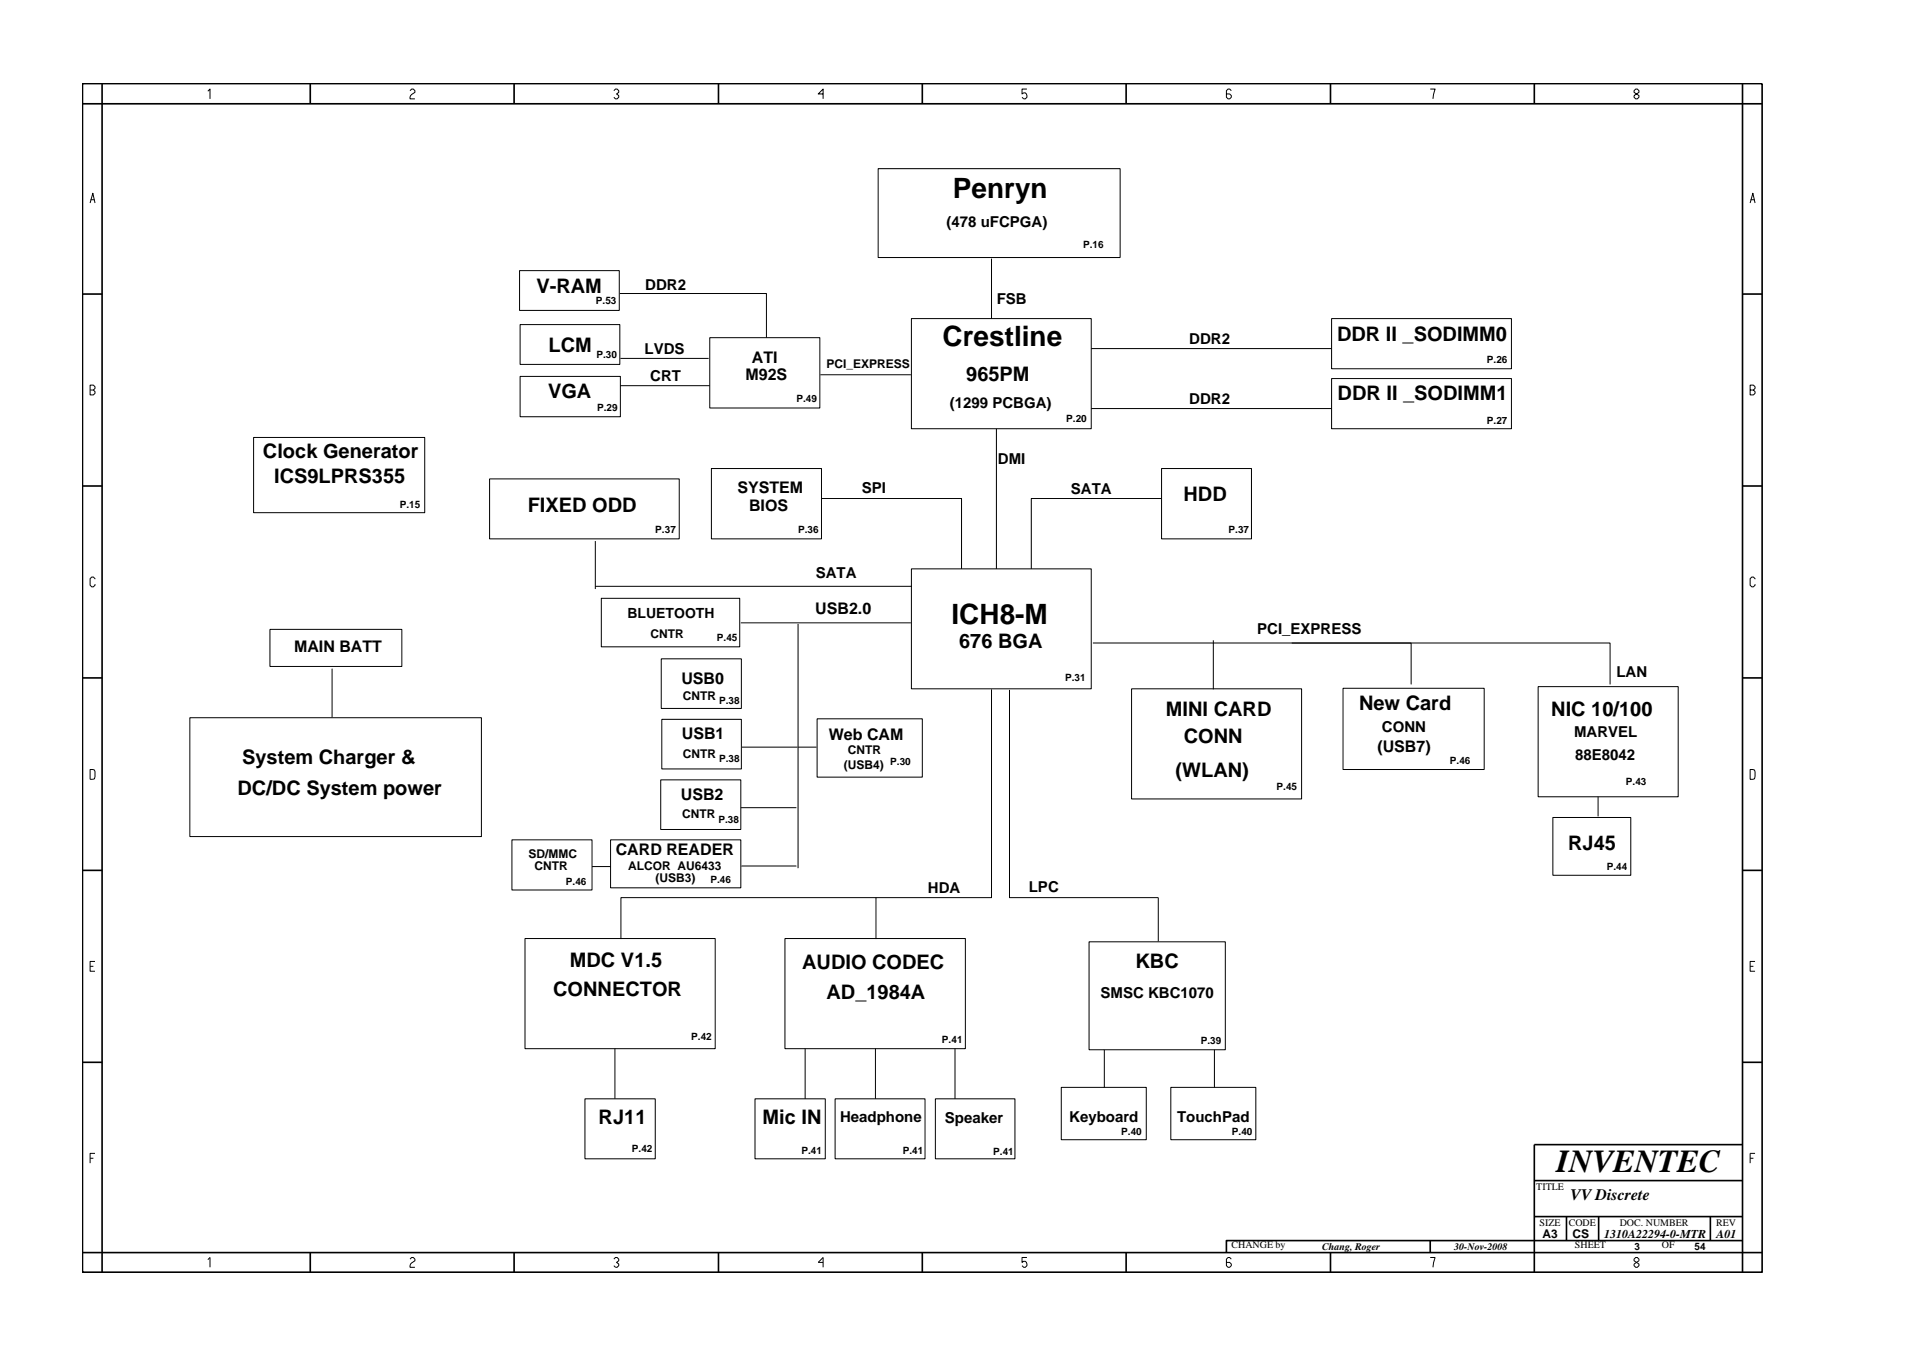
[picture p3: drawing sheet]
<svg xmlns="http://www.w3.org/2000/svg" width="297mm" height="210mm" viewBox="0 0 297 210" stroke-linecap="round" stroke-linejoin="round" font-family="sans-serif">
<g fill="none" stroke="#000" stroke-width=".25">
<path d="M12.8 13h261v184.6h-261zM15.9 13v184.6M48.2 13v3.1M79.9 13v3.1M111.6 13v3.1M143.3 13v3.1M174.9 13v3.1M206.7 13v3.1M238.4 13v3.1M270.7 13v184.6M273.8 16.1h-261M12.8 45.7h3.1"/>
<path d="M270.7 45.7h3.1M12.8 75.5h3.1M270.7 75.5h3.1M12.8 105.3h3.1M270.7 105.3h3.1M12.8 135.2h3.1M270.7 135.2h3.1M12.8 165h3.1M270.7 177.7h-32.3v19.9M270.7 165h3.1M48.2 194.5v3.1M79.9 194.5v3.1"/>
<path d="M111.6 194.5v3.1M143.3 194.5v3.1M174.9 194.5v3.1M206.7 194.5v3.1M222.2 192.6v1.9M238.4 183.3h32.3M238.4 188.9h32.3M243.4 188.9v3.7M248.4 188.9v3.7M265.7 188.9v3.7M270.7 192.6h-80.2v1.9M273.8 194.5h-261"/>
</g>
<g fill="none" stroke="#000" stroke-width=".16">
<path d="M32.3 14.2l.3-.4v1.6M63.7 14.1l.3-.3h.2l.3 .3v.2l-.5 .4-.3 .4v.3h.8M95.4 14.1l.2-.3h.3l.2 .3v.2l-.3 .3 .3 .2v.3l-.2 .3h-.3l-.2-.3M127.9 14.6h-.8l.8-.8v1.6M159.5 13.8h-.7v.8l.2-.2a.5 .5 0 0 1 .5 .7l-.2 .3h-.3l-.2-.3M191.3 14.1l-.3-.3h-.2l-.3 .3v1l.3 .3h.2l.3-.3v-.3l-.3-.2h-.5M222.2 13.8h.8l-.4 1.6M254.1 13.8l-.2 .3v.2l.7 .5v.3l-.2 .3h-.3l-.2-.3v-.3l.7-.5v-.2l-.2-.3zM14 31.5l.4-1.5 .4 1.5M14.1 31h.6M136.4 26.2h37.6v13.8h-37.6zM271.9 31.5l.4-1.5 .4 1.5"/>
<path d="M272 31h.6M14 59.8h.5l.3 .3v.2l-.3 .3 .3 .2v.3l-.3 .2h-.5zM80.7 42h15.5v6.2h-15.5zM80.8 50.4h15.5v6.2h-15.5zM80.8 58.4h15.6v6.3h-15.6zM96.3 45.6h22.8v6.8M96.4 59.9h13.9M96.4 55.7h13.7M110.3 52.4h17.1v11h-17.1zM127.5 58.2h14M141.6 49.5h27.9v17.1h-27.9zM154 40.2v9.3"/>
<path d="M169.5 54.1h37.4M206.9 49.5h27.9v7.8h-27.9zM206.9 58.8h27.9v7.8h-27.9zM14 60.6h.5M39.4 67.9h26.6v11.7h-26.6zM76.1 74.4h29.4v9.3h-29.4zM110.5 72.8h17.1v10.9h-17.1zM127.6 77.4h21.8v10.9M154.8 66.6v21.7M169.5 63.4h37.4M180.5 72.8h13.9v10.9h-13.9zM180.5 77.4h-20.3v10.9"/>
<path d="M271.9 60.6h.5l.3-.3v-.2l-.3-.3h-.5v1.5h.5l.3-.2v-.3l-.3-.2M14.8 89.9l-.3-.3h-.2l-.3 .3v1l.3 .2h.2l.3-.2v-.2M41.9 97.7h20.5v5.8h-20.5zM92.5 91h49.2M92.5 84v7.5M93.4 92.9h21.5v7.5h-21.5zM115.1 96.7h26.4M124 96.9v37.9M141.6 88.3h27.9v18.7h-27.9zM169.8 99.9h49.4v6.4M188.5 99.4v7.6M200.7 99.9h49.4v6.4"/>
<path d="M272.7 89.9l-.3-.3h-.3l-.2 .3v1l.2 .2h.3l.3-.2v-.2M14 119.5l.7 .1 .1 .2-.1 1.1-.7 .1zM29.5 111.4h45.3v18.5h-45.3zM51.6 103.8v7.6M102.7 102.3h12.5v7.7h-12.5zM102.8 111.7h12.4v7.7h-12.4zM115.3 116h8.6M124 116h2.9M126.9 111.6h16.4v9.1h-16.4zM154 107v32.4h-57.5v6.4M156.8 107.1v32.3h23.1v6.8M175.8 107h26.4v17.1h-26.4z"/>
<path d="M208.6 106.9h22v12.6h-22zM239 106.6h21.7v17.1h-21.7zM271.9 119.5l.7 .1 .1 .2-.1 1.1-.7 .1zM79.5 130.4h12.5v7.8h-12.5zM92 134.6h2.9M94.9 130.4h20.2v7.5h-20.2zM102.6 121.1h12.5v7.7h-12.5zM115.1 125.4h8.6M115.2 134.5h8.5M136.1 139.4v6.4M241.2 126.9h12.2v9h-12.2zM248.3 123.7v3.1"/>
<path d="M14 150.1h.5M14.8 149.3h-.8v1.5h.8M81.6 145.7h29.5v17.1h-29.5zM121.9 145.7h28.1v17.1h-28.1zM169.2 146.2h21.2v16.8h-21.2zM271.9 150.1h.5M272.7 149.3h-.8v1.5h.8M14 179.9h.5M14.8 179.1h-.8v1.5M90.9 170.6h10.9v9.3h-10.9zM95.5 162.8v7.8M117.3 170.6h10.9v9.3h-10.9z"/>
<path d="M125.1 162.8v7.8M129.7 170.6h14v9.3h-14zM136 162.8v7.8M145.3 170.6h12.4v9.3h-12.4zM148.4 162.8v7.8M164.9 168.9h13.2v8.1h-13.2zM171.6 163v5.9M181.9 168.9h13.2v8.1h-13.2zM188.7 163v5.9M271.9 179.9h.5M272.7 179.1h-.8v1.5M32.3 195.6l.3-.3v1.5"/>
<path d="M63.7 195.5l.3-.2h.2l.3 .2v.3l-.5 .3-.3 .4v.3h.8M95.4 195.5l.2-.2h.3l.2 .2v.3l-.3 .2 .3 .3v.2l-.2 .3h-.3l-.2-.3M127.9 196h-.8l.8-.7v1.5M159.5 195.3h-.7v.7l.2-.1a.5 .5 0 0 1 .5 .6l-.2 .3h-.3l-.2-.3M191.3 195.5l-.3-.2h-.2l-.3 .2v1l.3 .3h.2l.3-.3v-.2l-.3-.3h-.5M222.2 195.3h.8l-.4 1.5M253.9 195.5l.2-.2h.3l.2 .2v.3l-.7 .5v.2l.2 .3h.3l.2-.3v-.2l-.7-.5z"/>
</g>
<text font-size="5" x="241.8" y="182">INVENTEC</text>
<g font-size="4.4">
<text x="148" y="30.7">Penryn</text>
<text x="146.4" y="53.7">Crestline</text>
<text x="147.8" y="97">ICH8-M</text>
</g>
<g font-size="3.1">
<text x="83.3" y="45.5">V-RAM</text>
<text x="207.7" y="52.9">DDR II _SODIMM0</text>
<text x="85.2" y="54.7">LCM</text>
<text x="150.1" y="59.1">965PM</text>
<text x="85.1" y="61.8">VGA</text>
<text x="207.8" y="62.1">DDR II _SODIMM1</text>
<text x="40.9" y="71.1">Clock Generator</text>
<text x="42.6" y="75">ICS9LPRS355</text>
<text x="183.9" y="77.8">HDD</text>
<text x="82" y="79.5">FIXED ODD</text>
<text x="149" y="100.6">676 BGA</text>
<text x="181.1" y="111.2">MINI CARD</text>
<text x="211.1" y="110.3">New Card</text>
<text x="241" y="111.2">NIC 10/100</text>
<text x="37.6" y="118.6">System Charger &amp;</text>
<text x="183.9" y="115.4">CONN</text>
<text x="36.9" y="123.5">DC/DC System power</text>
<text x="182.6" y="120.7">(WLAN)</text>
<text x="243.6" y="132">RJ45</text>
<text x="85.9" y="154.6">CONNECTOR</text>
<text x="88.5" y="150.2">MDC V1.5</text>
<text x="124.6" y="150.4">AUDIO CODEC</text>
<text x="128.4" y="155.1">AD_1984A</text>
<text x="176.4" y="150.3">KBC</text>
<text x="93" y="174.5">RJ11</text>
<text x="118.5" y="174.5">Mic IN</text>
</g>
<g font-size="2.5">
<text x="115.8" y="58.9">M92S</text>
<text x="116.8" y="56.3">ATI</text>
<text x="114.6" y="76.6">SYSTEM</text>
<text x="116.4" y="79.4">BIOS</text>
<text x="126.7" y="95.3">USB2.0</text>
<text x="45.7" y="101.3">MAIN BATT</text>
<text x="105.8" y="106.2">USB0</text>
<text x="105.9" y="114.8">USB1</text>
<text x="128.8" y="114.9">Web CAM</text>
<text x="214" y="116.8">(USB7)</text>
<text x="105.8" y="124.2">USB2</text>
<text x="95.7" y="132.8">CARD READER</text>
<text x="244" y="186.3">VV Discrete</text>
</g>
<g font-size="2.3">
<text x="147" y="35.2">(478 uFCPGA)</text>
<text x="100.2" y="45">DDR2</text>
<text x="154.8" y="47.2">FSB</text>
<text x="184.7" y="53.5">DDR2</text>
<text x="100.1" y="55">LVDS</text>
<text x="101" y="59.2">CRT</text>
<text x="147.6" y="63.4">(1299 PCBGA)</text>
<text x="184.7" y="62.8">DDR2</text>
<text x="133.9" y="76.6">SPI</text>
<text x="155" y="72.1">DMI</text>
<text x="166.4" y="76.8">SATA</text>
<text x="126.7" y="89.8">SATA</text>
<text x="195.3" y="98.4">PCI_EXPRESS</text>
<text x="251.1" y="105.1">LAN</text>
<text x="214.7" y="113.7">CONN</text>
<text x="244.5" y="114.5">MARVEL</text>
<text x="244.7" y="118">88E8042</text>
<text x="144.1" y="138.7">HDA</text>
<text x="159.8" y="138.5">LPC</text>
<text x="171" y="155">SMSC KBC1070</text>
<text x="130.5" y="174.3">Headphone</text>
<text x="146.8" y="174.4">Speaker</text>
<text x="166.1" y="174.2">Keyboard</text>
<text x="182.9" y="174.2">TouchPad</text>
</g>
<text font-size="2.2" x="97.5" y="96">BLUETOOTH</text>
<g font-size="1.9">
<text x="128.4" y="57.2">PCI_EXPRESS</text>
<text x="101.1" y="99.1">CNTR</text>
<text x="106.1" y="108.7">CNTR</text>
<text x="106.1" y="117.6">CNTR</text>
<text x="131.1" y="119.4">(USB4)</text>
<text x="131.7" y="117.1">CNTR</text>
<text x="106" y="127">CNTR</text>
<text x="82.1" y="133.2">SD/MMC</text>
<text x="83" y="135.2">CNTR</text>
<text x="97.6" y="135.2">ALCOR AU6433</text>
<text x="101.8" y="137">(USB3)</text>
<text x="239.6" y="192.2">A3</text>
<text x="244.3" y="192.3">CS</text>
<text x="249.2" y="192.2">1310A22294-0-MTR</text>
<text x="266.6" y="192.2">A01</text>
</g>
<g font-size="1.6">
<text x="168.3" y="38.5">P.16</text>
<text x="92.6" y="47.3">P.53</text>
<text x="92.7" y="55.6">P.30</text>
<text x="231" y="56.3">P.26</text>
<text x="92.7" y="63.9">P.29</text>
<text x="123.7" y="62.4">P.49</text>
<text x="165.6" y="65.5">P.20</text>
<text x="231" y="65.9">P.27</text>
<text x="62.1" y="78.8">P.15</text>
<text x="101.8" y="82.7">P.37</text>
<text x="124" y="82.7">P.36</text>
<text x="190.9" y="82.8">P.37</text>
<text x="111.4" y="99.6">P.45</text>
<text x="165.5" y="105.7">P.31</text>
<text x="111.7" y="109.3">P.38</text>
<text x="111.7" y="118.4">P.38</text>
<text x="138.3" y="118.8">P.30</text>
<text x="225.3" y="118.6">P.46</text>
<text x="198.3" y="122.7">P.45</text>
<text x="252.6" y="121.9">P.43</text>
<text x="111.6" y="127.8">P.38</text>
<text x="87.9" y="137.4">P.46</text>
<text x="110.4" y="137.1">P.46</text>
<text x="249.6" y="135.1">P.44</text>
<text x="107.4" y="161.6">P.42</text>
<text x="146.3" y="162">P.41</text>
<text x="186.6" y="162.2">P.39</text>
<text x="98.2" y="178.8">P.42</text>
<text x="124.5" y="179.3">P.41</text>
<text x="140.2" y="179.3">P.41</text>
<text x="154.3" y="179.3">P.41</text>
<text x="174.2" y="176.3">P.40</text>
<text x="191.4" y="176.3">P.40</text>
<text x="238.7" y="184.8">TITLE</text>
<text x="239.2" y="190.4">SIZE</text>
<text x="243.7" y="190.4">CODE</text>
<text x="251.6" y="190.4">DOC. NUMBER</text>
<text x="266.6" y="190.4">REV</text>
<text x="191.3" y="193.9">CHANGE by</text>
<text x="205.4" y="194.1">Chang, Roger</text>
<text x="225.9" y="194.1">30-Nov-2008</text>
<text x="244.7" y="193.9">SHEET</text>
<text x="253.9" y="194.1">3</text>
<text x="258.2" y="193.9">OF</text>
<text x="263.3" y="194.1">54</text>
</g>
</svg>
